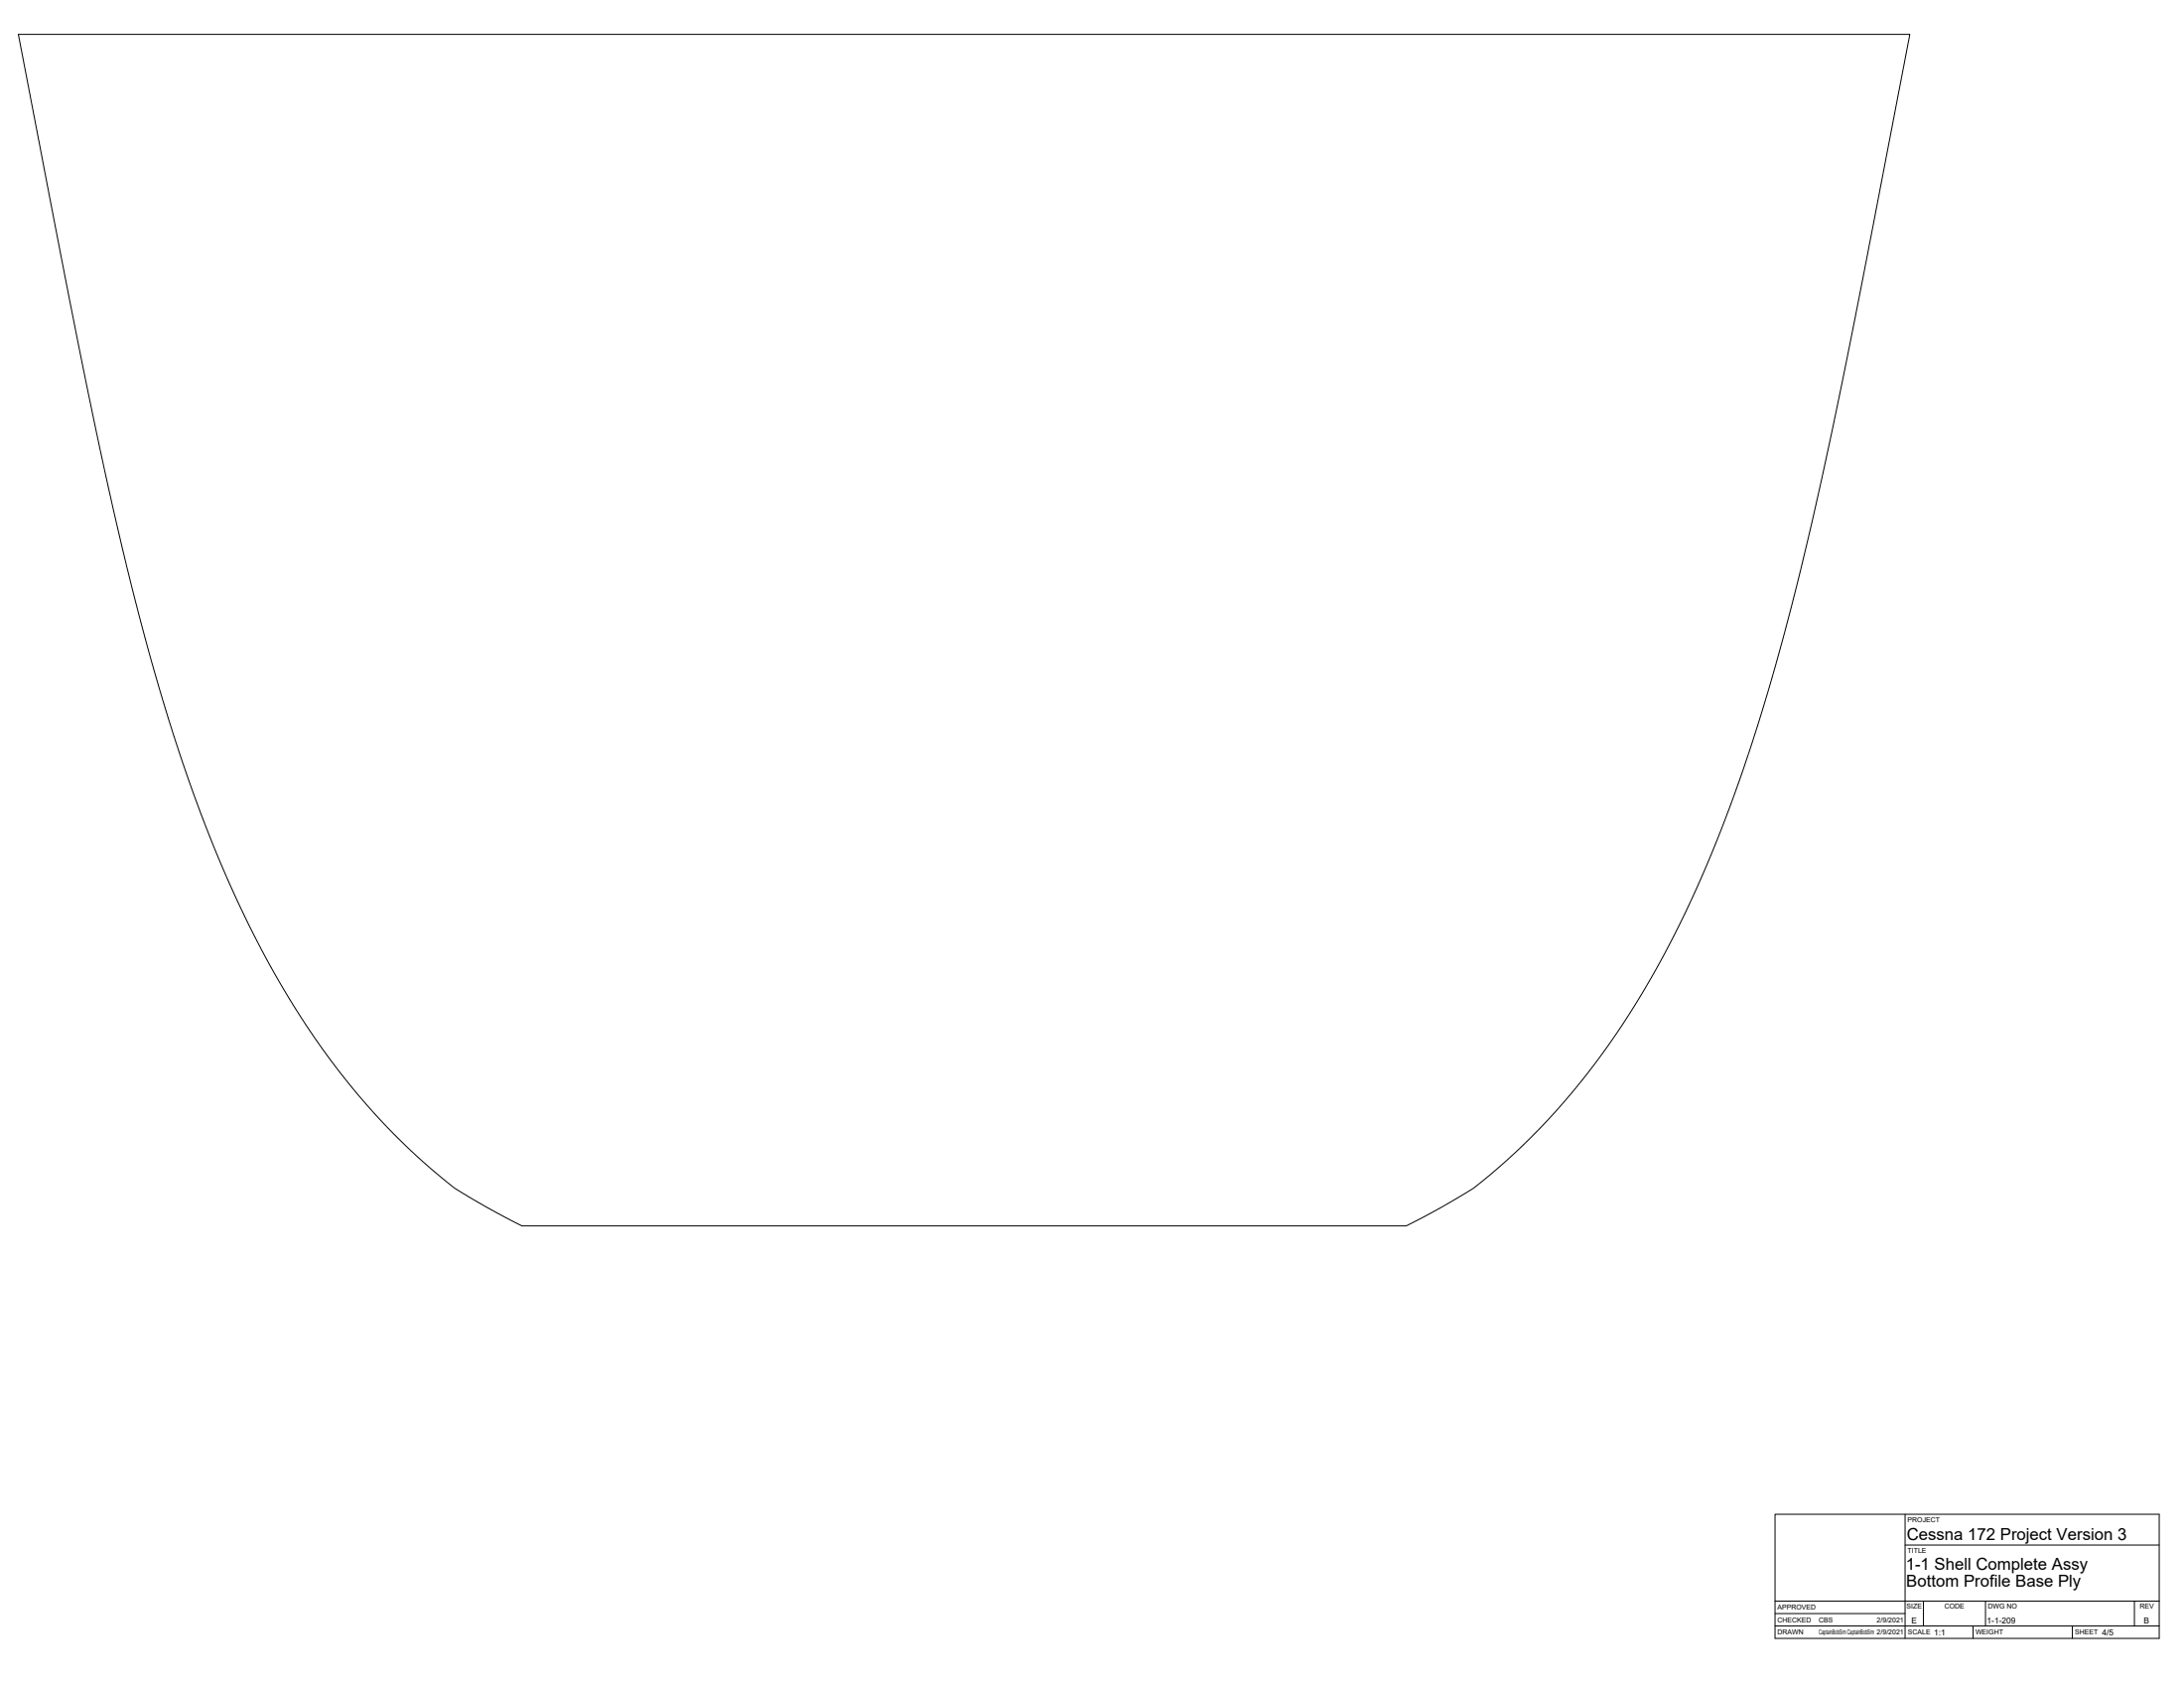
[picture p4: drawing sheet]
<svg xmlns="http://www.w3.org/2000/svg" width="1118mm" height="864mm" viewBox="0 0 1118 864" stroke-linecap="round" stroke-linejoin="round" font-family="sans-serif">
<!-- layer: Visible -->
<path d="M9 18h968l-26 134-14 69-12 57-14 54a746 746 0 0 1-63 164 352 352 0 0 1-97 114l-14 8-17 9h-453l-29-16a253 253 0 0 1-47-42l-20-25a514 514 0 0 1-73-140 1564 1564 0 0 1-54-210z" fill="none" stroke="#000" stroke-width=".51"/>
<!-- layer: Titleblock -->
<path d="M908 775h197v63h-197zM975 775v63M975 790h130M908 819h197M984 819v13M1016 819v13M1092 819v13M908 832h197M908 826h67M1010 832v6M1060 832v6" fill="none" stroke="#000" stroke-width=".51"/>
<g font-size="8.5">
<text x="976" y="788">Cessna 172 Project Version 3</text>
<text x="975" y="803">1-1 Shell Complete Assy</text>
<text x="976" y="812">Bottom Profile Base Ply</text>
</g>
<g font-size="4.3">
<text x="978" y="831">E</text>
<text x="1017" y="831">1-1-209</text>
<text x="1097" y="831">B</text>
<text x="990" y="837">1:1</text>
<text x="1076" y="837">4/5</text>
</g>
<g font-size="3.5">
<text x="976" y="779">PROJECT</text>
<text x="976" y="794">TITLE</text>
<text x="910" y="824">APPROVED</text>
<text x="976" y="823">SIZE</text>
<text x="995" y="823">CODE</text>
<text x="1017" y="823">DWG NO</text>
<text x="1095" y="823">REV</text>
<text x="910" y="830">CHECKED</text>
<text x="931" y="830">CBS</text>
<text x="960" y="830">2/9/2021</text>
<text x="910" y="836">DRAWN</text>
<text x="931" y="836">CaptainBobSim CaptainBobSim 2/9/2021</text>
<text x="976" y="836">SCALE</text>
<text x="1011" y="836">WEIGHT</text>
<text x="1062" y="836">SHEET</text>
</g>
</svg>
